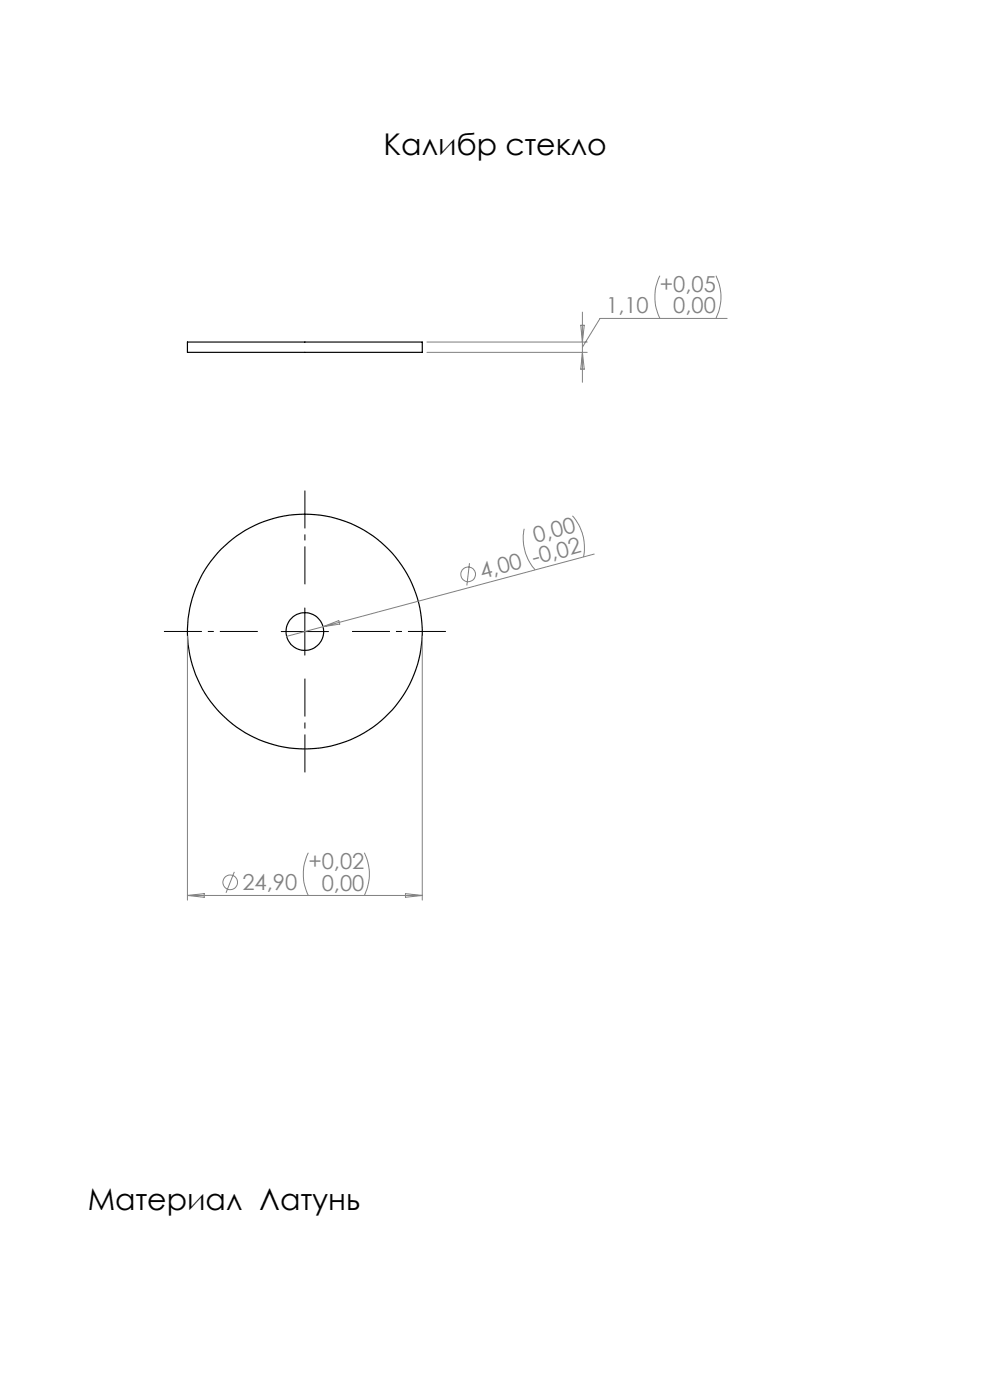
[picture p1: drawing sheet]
<svg xmlns="http://www.w3.org/2000/svg" width="210mm" height="297mm" viewBox="0 0 210 297" stroke-linecap="round" stroke-linejoin="round" font-family="sans-serif">
<g fill="none" stroke="#000" stroke-width=".25">
<path d="M39.8 72.6h49.8v2.2h-49.8z"/>
<circle cx="64.6" cy="134" r="24.9"/>
<circle cx="64.7" cy="134" r="4"/>
</g>
<g fill="none" stroke="#808080" stroke-width=".21">
<path d="M140 58.5a10.2 10.2 0 0 0 0 9.1M151.9 58.5a10.2 10.2 0 0 1 0 9.1M90.6 74.8h34M90.6 72.6h34M123.2 69h.7l-.4 3.6zM123.5 66.2v14.9M123.5 74.8l.4 3.5h-.7zM154.2 67.6h-26.9l-3.8 6.1M99.6 119.5l-.6 4.7M111.2 112.2a10.2 10.2 0 0 0 2.3 8.7M121.4 109.4a10.2 10.2 0 0 1 2.4 8.8M126 117.5l-57.5 15.5"/>
<path d="M39.8 135v56M68.5 133l-7.7 2M68.5 133l3.4-1.3 .2 .7zM89.6 135v56M39.8 190h49.8M39.8 190l3.5-.4v.8zM49.7 185l-1.8 4.4M65.4 180.9a10.2 10.2 0 0 0 0 9.1M77.3 180.9a10.2 10.2 0 0 1 0 9.1M86 189.6l3.6 .4-3.6 .4z"/>
<circle cx="99.3" cy="121.9" r="1.56"/>
<circle cx="48.8" cy="187.2" r="1.55"/>
</g>
<path d="M54.7 134h-19.9M64.7 124v-19.9M74.7 134h19.9M64.7 144v19.9" fill="none" stroke="#000" stroke-width=".21" stroke-dasharray="15.2 1.3 1.3 1.3" stroke-dashoffset="7.2" stroke-linecap="butt"/>
<path d="M59.7 134h10M64.7 129v10" fill="none" stroke="#000" stroke-width=".21"/>
<g font-size="6.3">
<text x="81.4" y="32.8">Калибр стекло</text>
<text x="18.6" y="256.7">Материал Латунь</text>
</g>
<g font-size="4.7" fill="#808080">
<text x="140" y="62">+0,05</text>
<text x="128.6" y="66.5">1,10</text>
<text x="142.8" y="66.5">0,00</text>
<text x="113.6" y="115.1" transform="rotate(-15 113.6 115.1)">0,00</text>
<text x="102.2" y="122.8" transform="rotate(-15 102.2 122.8)">4,00 -0,02</text>
<text x="65.4" y="184.4">+0,02</text>
<text x="51.4" y="188.9">24,90</text>
<text x="68.2" y="188.9">0,00</text>
</g>
</svg>
